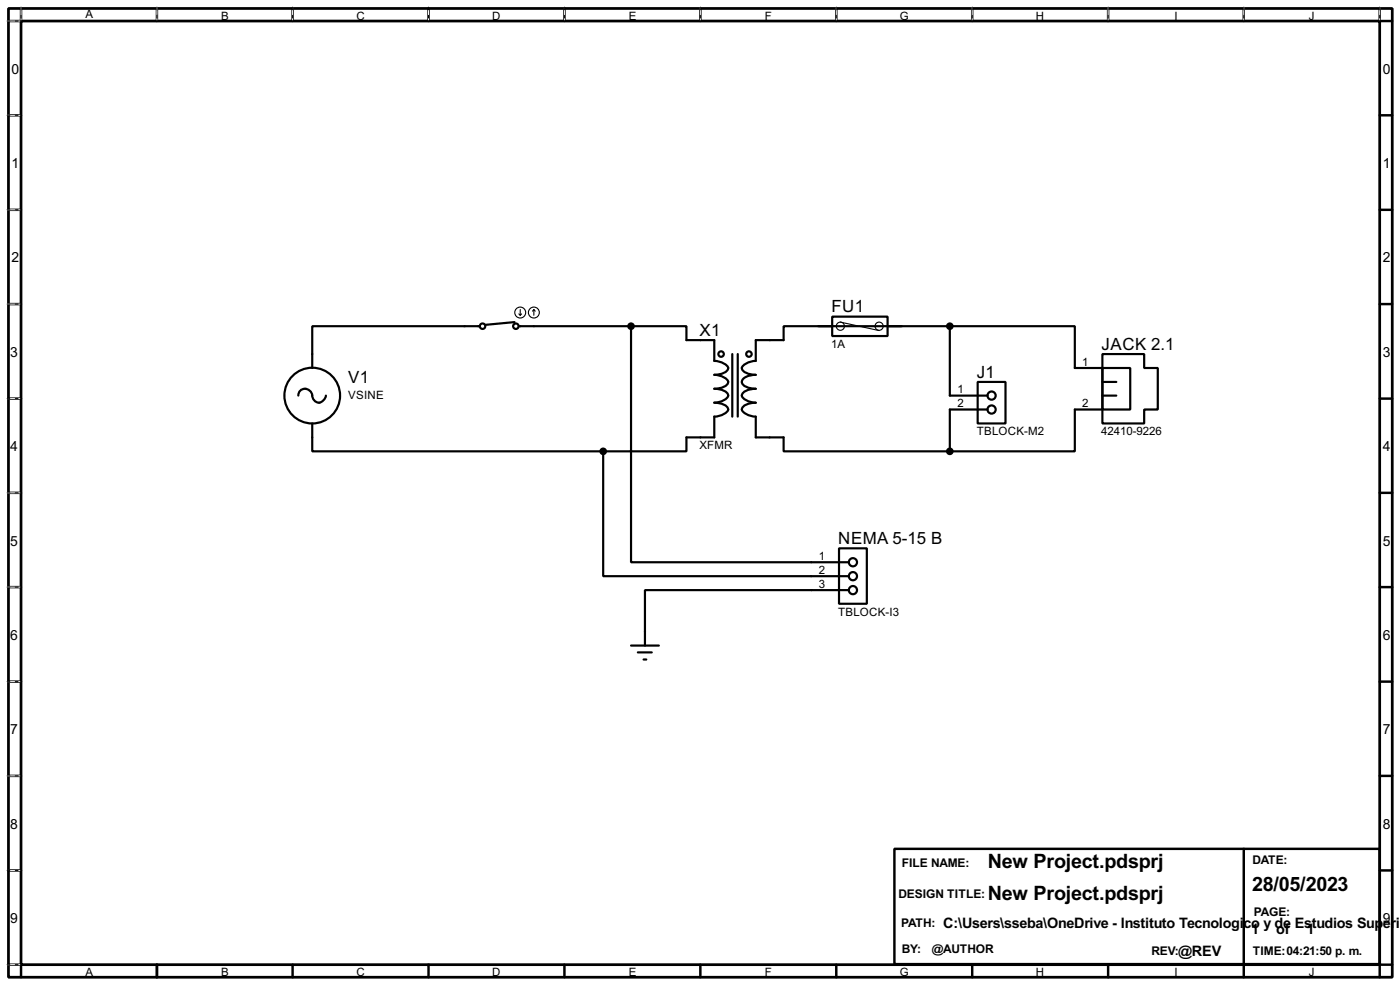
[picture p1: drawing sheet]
<svg xmlns="http://www.w3.org/2000/svg" width="256mm" height="180mm" viewBox="0 0 256 180" stroke-linecap="round" stroke-linejoin="round" font-family="sans-serif">
<path d="M1.6 1.6h253.5v177.3h-253.5zM3.9 3.9h248.9v172.7h-248.9z" fill="none" stroke="#000" stroke-width=".5"/>
<g fill="none" stroke="#000" stroke-width=".45">
<path d="M3.9 1.6v2.3h-2.3M28.8 1.6v2.3M53.6 1.6v2.3M78.5 1.6v2.3M103.4 1.6v2.3M128.3 1.6v2.3M153.2 1.6v2.3M178.1 1.6v2.3M203 1.6v2.3M227.9 1.6v2.3M252.8 1.6v2.3h2.3M1.6 21.1h2.3"/>
<path d="M1.6 38.4h2.3M252.8 21.1h2.3M252.8 38.4h2.3M1.6 55.7h2.3M252.8 55.7h2.3M1.6 73h2.3M252.8 73h2.3M1.6 90.2h2.3M252.8 90.2h2.3M1.6 107.5h2.3M252.8 107.5h2.3M1.6 124.8h2.3"/>
<path d="M252.8 124.8h2.3M1.6 142h2.3M1.6 159.3h2.3M163.9 155.4h88.9v21.1h-88.9zM227.9 155.4v21.1M252.8 142h2.3M252.8 159.3h2.3M1.6 176.6h2.3v2.3M28.8 176.6v2.3M53.6 176.6v2.3M78.5 176.6v2.3M103.4 176.6v2.3"/>
<path d="M128.3 176.6v2.3M153.2 176.6v2.3M178.1 176.6v2.3M203 176.6v2.3M227.9 176.6v2.3M255.1 176.6h-2.3v2.3"/>
</g>
<g fill="none" stroke="#fff" stroke-width=".18">
<path d="M1.3 3.9h2.3M3.9 1.3v2.3M28.8 1.3v2.3M53.6 1.3v2.3M78.5 1.3v2.3M103.4 1.3v2.3M128.3 1.3v2.3M153.2 1.3v2.3M178.1 1.3v2.3M203 1.3v2.3M227.9 1.3v2.3M252.8 1.3v2.3"/>
<path d="M1.3 21.1h2.3M1.3 38.4h2.3M1.3 55.7h2.3M1.3 73h2.3M1.3 90.2h2.3M1.3 107.5h2.3M1.3 124.8h2.3M1.3 142h2.3M1.3 159.3h2.3M1.3 176.6h2.3"/>
</g>
<g fill="none" stroke="#000" stroke-width=".18" stroke-dasharray=".5 1">
<path d="M1.3 3.9h2.3M3.9 1.3v2.3M28.8 1.3v2.3M53.6 1.3v2.3M78.5 1.3v2.3M103.4 1.3v2.3M128.3 1.3v2.3M153.2 1.3v2.3M178.1 1.3v2.3M203 1.3v2.3M227.9 1.3v2.3M252.8 1.3v2.3"/>
<path d="M1.3 21.1h2.3M1.3 38.4h2.3M1.3 55.7h2.3M1.3 73h2.3M1.3 90.2h2.3M1.3 107.5h2.3M1.3 124.8h2.3M1.3 142h2.3M1.3 159.3h2.3M1.3 176.6h2.3"/>
</g>
<g fill="none" stroke="#000" stroke-width=".4">
<path d="M87.9 59.7h-30.7v7.7M94.3 59l-5.3 .5M95.1 59.7h20.5M115.6 59.7h10.2v2.6h5.1v3.8a2.76 2.76 0 0 1 2.5 1.3 1.5 1.5 0 0 1-1.3 1l-1.2 .2a2.67 2.67 0 0 1 2.5 1.3 1.5 1.5 0 0 1-1.3 1.1l-1.2 .2a3.3 3.3 0 0 1 2.4 .8 .9 .9 0 0 1-.7 1.3l-1.1 .3-.6 .1a3.3 3.3 0 0 1 2.4 .9 .89 .89 0 0 1-.7 1.2l-1.1 .4-.6 .1v3.8h-5.1v2.5h-15.3M115.6 59.7v43.2h39.9M149.9 59.7h2.6M152.5 58h10.1v3.5h-10.1zM162.6 59.7h2.6M174 59.7h-30.4v2.6h-5.1v3.8a2.76 2.76 0 0 0-2.6 1.3 1.5 1.5 0 0 0 1.3 1l1.3 .2a3.2 3.2 0 0 0-2.5 .9 .93 .93 0 0 0 .7 1.3l1.8 .4a3.3 3.3 0 0 0-2.5 .8 .9 .9 0 0 0 .7 1.3l1.1 .3 .7 .1a3.3 3.3 0 0 0-2.5 .9 .89 .89 0 0 0 .7 1.2l1.1 .4 .7 .1v3.8h5.1v2.5h30.4M174 59.7h22.9v7.7h5.1M174 59.7v12.7h6.9M54.7 72.4a1.32 1.32 0 0 1 1.4-1.2 1.32 1.32 0 0 1 1.2 1.5 1.21 1.21 0 0 0 1.1 1 1.21 1.21 0 0 0 1.2-1l.1-.3"/>
<path d="M57.2 77.5v5.1h53.3M134.2 64.8v11.5M135.2 64.8v11.5M179.1 69.9h5.1v7.6h-5.1zM180.9 75h-6.9v7.6M202 64.8h7.6v2.6h2.5v7.6h-2.5v2.5h-7.6zM202 67.4h5.1v7.6h-5.1zM202 75h-5.1v7.6h-22.9M202 72.4h2.5M202 69.9h2.5M110.5 82.6v22.9h45M115.6 118.2h5.1"/>
<path d="M116.9 119.4h2.5M153.7 100.4h5.1v10.1h-5.1zM155.5 108h-37.3v10.2M117.9 120.7h.5"/>
<circle cx="88.4" cy="59.7" r=".5"/>
<circle cx="94.5" cy="59.7" r=".5"/>
<circle cx="57.2" cy="72.4" r="5.1"/>
<circle cx="132.1" cy="64.8" r=".5"/>
<circle cx="137.2" cy="64.8" r=".5"/>
<circle cx="181.6" cy="75" r=".75"/>
<circle cx="181.6" cy="72.4" r=".75"/>
<circle cx="156.2" cy="105.5" r=".75"/>
<circle cx="156.2" cy="108" r=".75"/>
<circle cx="156.2" cy="102.9" r=".75"/>
</g>
<g fill="none" stroke="#000" stroke-width=".2">
<path d="M95.1 57.5l.2 .2M95.3 56.7v1M95.6 57.5l-.3 .2M97.8 56.7l-.2 .3M97.8 56.7l.3 .3M97.8 56.7v1M152.5 59.7h.7M154 59l7.1 1.5M161.9 59.7h.7"/>
<circle cx="95.3" cy="57.2" r="1"/>
<circle cx="97.8" cy="57.2" r="1"/>
<circle cx="153.9" cy="59.7" r=".75"/>
<circle cx="161" cy="59.7" r=".75"/>
</g>
<g fill="#000" stroke="#000" stroke-width=".4">
<circle cx="115.6" cy="59.7" r=".5"/>
<circle cx="174" cy="59.7" r=".5"/>
<circle cx="110.5" cy="82.6" r=".5"/>
<circle cx="174" cy="82.6" r=".5"/>
</g>
<g font-size="4.1">
<text x="181" y="158.9">New Project.pdsprj</text>
<text x="181" y="164.8">New Project.pdsprj</text>
<text x="229.4" y="163">28/05/2023</text>
</g>
<g font-size="3.5">
<text x="152.3" y="57.1">FU1</text>
<text x="128.2" y="61.4">X1</text>
<text x="201.8" y="64">JACK 2.1</text>
<text x="63.8" y="70.1">V1</text>
<text x="179" y="69.1">J1</text>
<text x="153.6" y="99.6">NEMA 5-15 B</text>
</g>
<g font-size="3">
<text x="172.8" y="169.8">C:\Users\sseba\OneDrive - Instituto Tecnologico y de Estudios Sup</text>
<text x="229.2" y="170.9">1</text>
<text x="233.8" y="170.9">of</text>
<text x="239.4" y="170.9">1</text>
<text x="253.4" y="169.8">er</text>
<text x="255.7" y="169.8">io</text>
<text x="215.9" y="174.9">@REV</text>
</g>
<g font-size="2.9">
<text x="2.1" y="13.5">0</text>
<text x="253.4" y="13.5">0</text>
<text x="2.1" y="30.7">1</text>
<text x="253.4" y="30.7">1</text>
<text x="2.1" y="48">2</text>
<text x="253.4" y="48">2</text>
<text x="1.9" y="65.3">3</text>
<text x="253.4" y="65.3">3</text>
<text x="1.9" y="82.5">4</text>
<text x="253.4" y="82.5">4</text>
<text x="1.9" y="99.9">5</text>
<text x="253.4" y="99.9">5</text>
<text x="1.9" y="117.1">6</text>
<text x="253.4" y="117.1">6</text>
<text x="1.9" y="134.4">7</text>
<text x="253.4" y="134.4">7</text>
<text x="1.9" y="151.7">8</text>
<text x="253.4" y="151.7">8</text>
<text x="1.9" y="168.9">9</text>
<text x="253.4" y="168.9">9</text>
</g>
<g font-size="2.5">
<text x="165.2" y="158.7">FILE NAME:</text>
<text x="229.4" y="158.2">DATE:</text>
<text x="164.6" y="164.3">DESIGN TITLE:</text>
<text x="229.7" y="167.6">PAGE:</text>
<text x="165.1" y="169.6">PATH:</text>
<text x="165.2" y="174.5">BY:</text>
<text x="170.7" y="174.5">@AUTHOR</text>
<text x="210.9" y="174.7">REV:</text>
<text x="229.5" y="174.7">TIME:04:21:50 p. m.</text>
</g>
<g font-size="2.4">
<text x="15.6" y="3.4">A</text>
<text x="40.5" y="3.6">B</text>
<text x="65.3" y="3.6">C</text>
<text x="90.2" y="3.6">D</text>
<text x="115.2" y="3.6">E</text>
<text x="140.1" y="3.6">F</text>
<text x="164.8" y="3.6">G</text>
<text x="189.8" y="3.6">H</text>
<text x="215.1" y="3.6">I</text>
<text x="239.8" y="3.6">J</text>
<text x="152.3" y="63.7">1A</text>
<text x="175.4" y="72">1</text>
<text x="198.3" y="67">1</text>
<text x="63.8" y="73">VSINE</text>
<text x="175.4" y="74.6">2</text>
<text x="198.3" y="74.6">2</text>
<text x="128.1" y="82.2">XFMR</text>
<text x="178.9" y="79.7">TBLOCK-M2</text>
<text x="201.8" y="79.7">42410-9226</text>
<text x="150" y="102.5">1</text>
<text x="150" y="105.1">2</text>
<text x="150" y="107.6">3</text>
<text x="153.5" y="112.7">TBLOCK-I3</text>
<text x="15.6" y="178.7">A</text>
<text x="40.5" y="178.7">B</text>
<text x="65.3" y="178.7">C</text>
<text x="90.2" y="178.7">D</text>
<text x="115.2" y="178.7">E</text>
<text x="140.1" y="178.7">F</text>
<text x="164.8" y="178.7">G</text>
<text x="189.8" y="178.7">H</text>
<text x="215.1" y="178.7">I</text>
<text x="239.8" y="178.7">J</text>
</g>
</svg>
